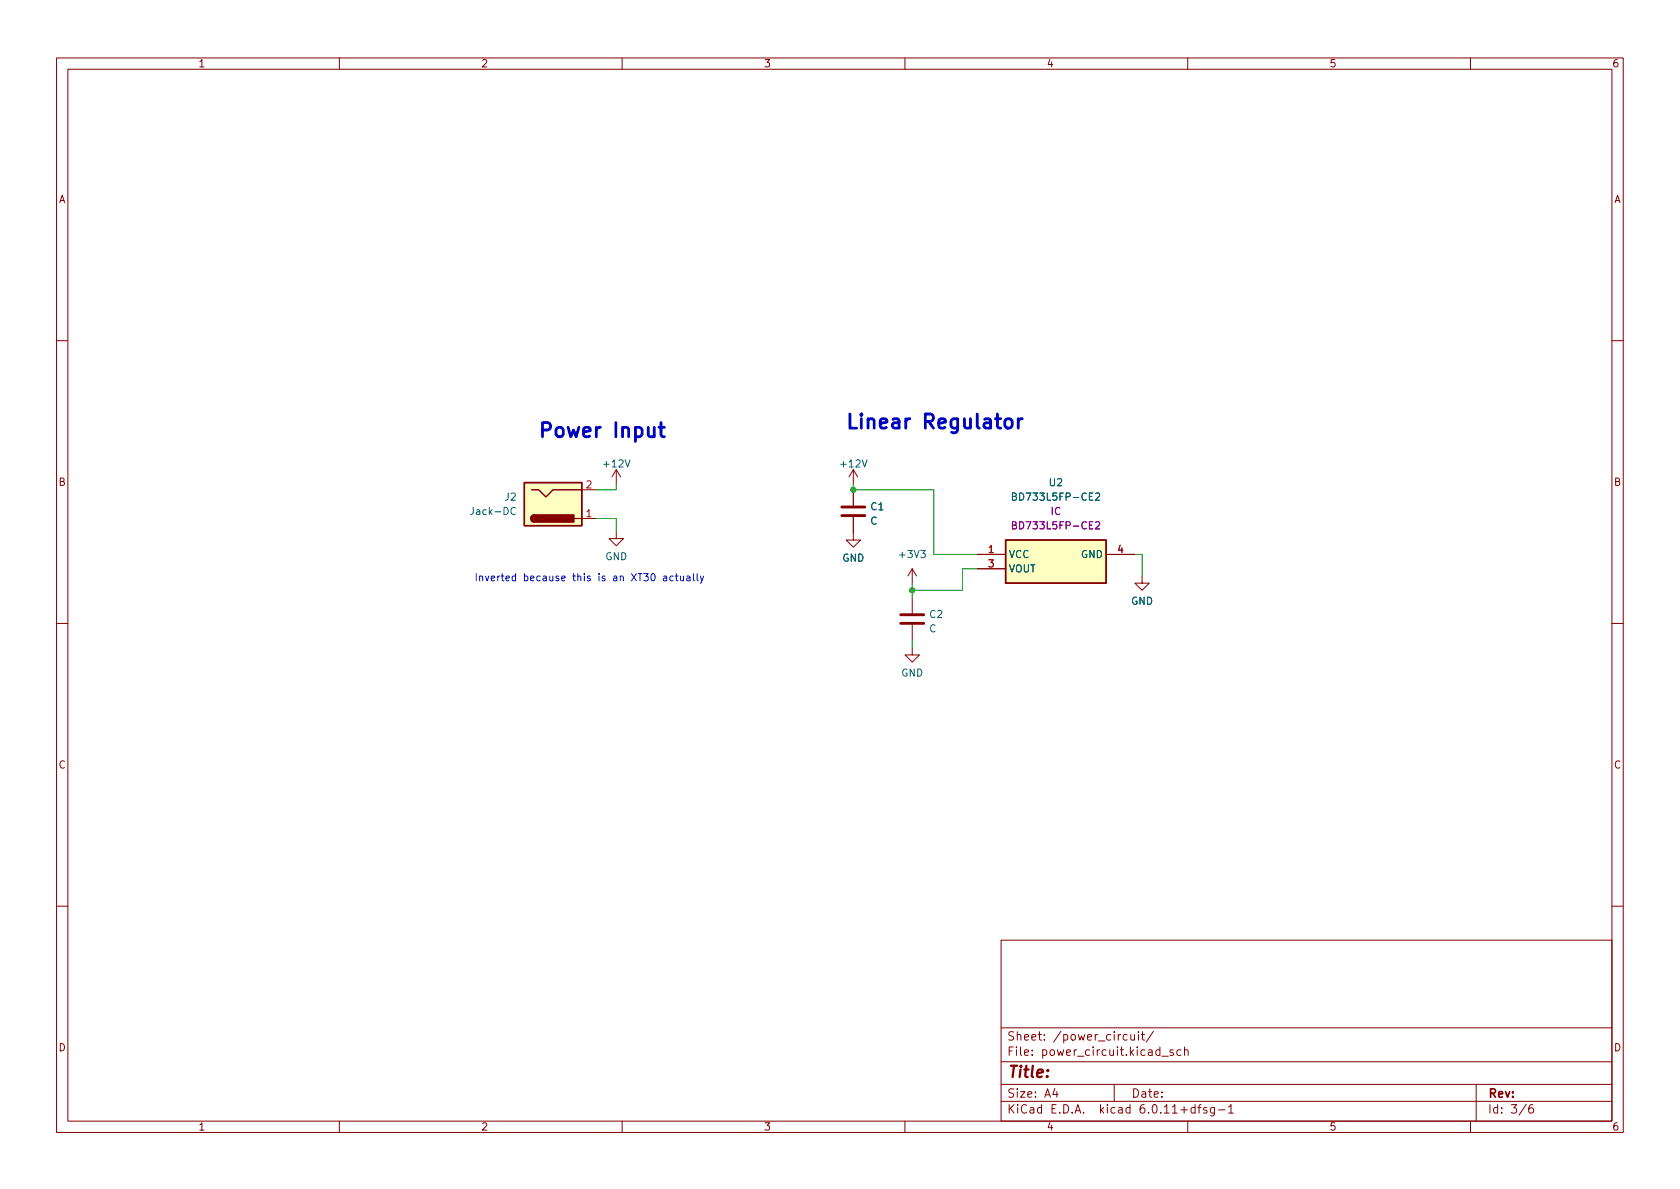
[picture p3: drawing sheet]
<svg xmlns="http://www.w3.org/2000/svg" width="297mm" height="210mm" viewBox="0 0 297 210" stroke-linecap="round" stroke-linejoin="round" font-family="sans-serif">
<g fill="none" stroke="#840000" stroke-width=".18">
<path d="M10 10.2h277v190.1h-277zM12 12.2h273v186.1h-273zM60 10.2v2M110 10.2v2M160 10.2v2M210 10.2v2M260 10.2v2M10 60.2h2M285 60.2h2M102.9 91.7h2.5M102.9 86.6h2.5M109 94v1.2h-1.3l1.3 1.3 1.2-1.3h-1.2"/>
<path d="M109 83.1l.7 1.2M109 83.1v2.5M109 83.1l-.8 1.2M150.9 91.4v4.1h1.2l-1.2 1.3-1.3-1.3h1.3M150.9 83.1l-.8 1.2M150.9 83.1v2.5M150.9 86.6v2.8M150.9 83.1l.7 1.2M172.7 98h5.1M195.6 98h5.1M10 110.2h2M161.3 114.5v1.3h1.3l-1.3 1.3-1.3-1.3h1.3"/>
<path d="M161.3 100.6l-.8 1.2M161.3 100.6v2.5M161.3 105.7v2.8M161.3 110.5v2.8M161.3 100.6l.8 1.2M172.7 100.6h5.1M201.9 101.8v1.3h1.3l-1.3 1.3-1.2-1.3h1.2M285 110.2h2M10 160.2h2M177 166.3h108v32h-108zM285 160.2h2M60 198.3v2"/>
<path d="M110 198.3v2M160 198.3v2M177 194.8h108M177 191.8h108M177 187.8h108M177 181.8h108M182.5 186.5v.1M182.5 185.7v.1M184.6 183.8v.1M184.6 183v.1M197 191.8v3M199.9 182.9l.1 1h.4l.2-.1"/>
<path d="M200.6 182.9v1M201.3 182.4v.2M201.3 182.9v1M201.8 182.9h.6M202 182.4v1.3l.4 .2M203.9 182.4l-1.3 1.9M207.4 185.7l-.3-.1-.2 .2v.3l.5 .1v.4h-.5M208.8 185.7l-.4-.1-.3 .3v.4l.1 .3h.6M209.4 185.8l.2-.2 .4 .1 .1 .9M209.4 185.1v1.5M210 198.3v2M215.4 196.3h1.2"/>
<path d="M217.2 195.8l.4-.5v1.5M217.2 196.8h.9M260 198.3v2M261 191.8v6.5M271 195.3a.6 .6 0 0 0-.7 .7v.5l.1 .3h.5l.2-.1 .1-.5-.2-.2-.4-.1-.3 .3"/>
</g>
<path d="M91.1 89.8a.6 .6 0 0 0-.8 .5 .6 .6 0 0 0 .6 .7l.2-.1M110.5 81.3l.5 1.3 .4-1.3M152.4 81.3l.5 1.3 .4-1.3M162.8 97.3h.8l-.4 .5 .3 .1v.6l-.2 .1-.5-.1M192.6 87.8h.4M193.2 87.2h-.6v1.3h.6M193.7 87.3l.5-.1 .2 .3-.8 1h.8" fill="none" stroke="#006464" stroke-width=".18"/>
<path d="M148.8 91.2h4.1M148.8 89.7h4.1M159.3 110.2h4M159.3 108.7h4" fill="none" stroke="#840000" stroke-width=".51"/>
<g fill="#ffffc2" stroke="#ffffc2" stroke-width=".18">
<path d="M92.7 85.3h10.2v7.7h-10.2z"/>
<path d="M177.8 95.5h17.8v7.6h-17.8z"/>
</g>
<path d="M92.7 85.3h10.2v7.7h-10.2zM94 86.6h1.2l1.3 1.3 1.3-1.3h5.1M94.5 91.1a.64 .64 0 0 0-.6 .6 .64 .64 0 0 0 .6 .6M101.6 91.7h1.3M177.8 95.5h17.8v7.6h-17.8z" fill="none" stroke="#840000" stroke-width=".25"/>
<g fill="#840000" stroke="#840000" stroke-width=".25">
<path d="M94 91.2l.5-.1v1.2a.64 .64 0 0 1-.6-.4 .64 .64 0 0 1 .1-.7z"/>
<path d="M94.5 91.1h7v1.2h-7z"/>
</g>
<path d="M192.6 92.9h.4M193.2 92.3h-.6v1.2h.6M193.7 92.4l.5-.1 .2 .3-.8 .9h.8" fill="none" stroke="#840084" stroke-width=".18"/>
<path d="M91.2 101.9h-.4l-.3 .2 .2 .5h.5M91.2 101.4v1.3M99.3 102.3l.6-.1v-.3h-.4l-.2 .1 .1 .6h.5M117.9 102.2h-.4l-.2 .2 .2 .3 .4-.1" fill="none" stroke="#0000c2" stroke-width=".18"/>
<path d="M180.7 74a.64 .64 0 0 0-.7 .5" fill="none" stroke="#0000c2" stroke-width=".5"/>
<path d="M105.4 91.7h3.6v2.3M109 85.6v1h-3.6M150.9 85.6v1h14.2v11.4h7.6M200.7 98h1.2v3.8M161.3 103.1v2.6M161.3 113.3v1.2M172.7 100.6h-2.5v3.8h-8.9" fill="none" stroke="#009600" stroke-width=".18"/>
<g fill="#009600" stroke="#009600" stroke-width=".18">
<circle cx="161.3" cy="104.4" r=".46"/>
<circle cx="150.9" cy="86.6" r=".46"/>
</g>
<g font-size="3.5" fill="#0000c2">
<text x="95" y="77.4">Power</text>
<text x="108.5" y="77.4">Input</text>
<text x="149.4" y="75.8">Linear</text>
<text x="163.2" y="75.8">Regulator</text>
</g>
<text font-size="2.8" fill="#840000" x="178" y="191.2">Title:</text>
<g font-size="2.1" fill="#840000">
<text x="178" y="184.5">Sheet:</text>
<text x="186.2" y="184.5">/power_circuit/</text>
<text x="178" y="187.2">File:</text>
<text x="184.4" y="187.2">power_circuit.kicad_sch</text>
<text x="178" y="197.4">KiCad</text>
<text x="178" y="194.6">Size:</text>
<text x="184.7" y="194.6">A4</text>
<text x="185.7" y="197.4">E.D.A.</text>
<text x="194.6" y="197.4">kicad</text>
<text x="200" y="194.6">Date:</text>
<text x="201.8" y="197.4">6.0.11+dfsg-1</text>
<text x="263" y="194.6">Rev:</text>
<text x="263" y="197.4">Id:</text>
<text x="267.1" y="197.4">3/6</text>
</g>
<g font-size="1.8" fill="#840000">
<text x="35" y="12.3">1</text>
<text x="85" y="12.3">2</text>
<text x="135" y="12.3">3</text>
<text x="185" y="12.3">4</text>
<text x="235" y="12.3">5</text>
<text x="285" y="12.3">6</text>
<text x="10.4" y="36.3">A</text>
<text x="285.4" y="36.3">A</text>
<text x="10.3" y="86.3">B</text>
<text x="285.3" y="86.3">B</text>
<text x="10.3" y="136.3">C</text>
<text x="285.3" y="136.3">C</text>
<text x="10.3" y="186.3">D</text>
<text x="285.3" y="186.3">D</text>
<text x="35" y="200.3">1</text>
<text x="85" y="200.3">2</text>
<text x="135" y="200.3">3</text>
<text x="185" y="200.3">4</text>
<text x="235" y="200.3">5</text>
<text x="285" y="200.3">6</text>
</g>
<g font-size="1.8" fill="#006464">
<text x="106.3" y="83">+12V</text>
<text x="148.3" y="83">+12V</text>
<text x="89.1" y="88.9">J2</text>
<text x="178.6" y="88.9">BD733L5FP-CE2</text>
<text x="185.3" y="86.4">U2</text>
<text x="82.9" y="91.4">Jack-DC</text>
<text x="153.8" y="90.6">C1</text>
<text x="153.8" y="93.1">C</text>
<text x="107" y="99.4">GND</text>
<text x="148.9" y="99.7">GND</text>
<text x="158.7" y="99.1">+3V3</text>
<text x="178.3" y="99.1">VCC</text>
<text x="178.3" y="101.6">VOUT</text>
<text x="191" y="99.1">GND</text>
<text x="199.9" y="107.3">GND</text>
<text x="164.2" y="109.7">C2</text>
<text x="164.2" y="112.2">C</text>
<text x="159.3" y="120">GND</text>
</g>
<g font-size="1.8" fill="#a90000">
<text x="103.5" y="86.4">2</text>
<text x="103.5" y="91.4">1</text>
<text x="174.6" y="97.8">1</text>
<text x="174.6" y="100.3">3</text>
<text x="197.4" y="97.8">4</text>
</g>
<g font-size="1.8" fill="#840084">
<text x="178.6" y="94">BD733L5FP-CE2</text>
<text x="185.7" y="91.4">IC</text>
</g>
<g font-size="1.8" fill="#0000c2">
<text x="83.8" y="102.8">Inverted</text>
<text x="92.5" y="102.8">because</text>
<text x="101.4" y="102.8">this</text>
<text x="106" y="102.8">is</text>
<text x="108.7" y="102.8">an</text>
<text x="112.2" y="102.8">XT30</text>
<text x="117.9" y="102.8">actually</text>
</g>
</svg>
